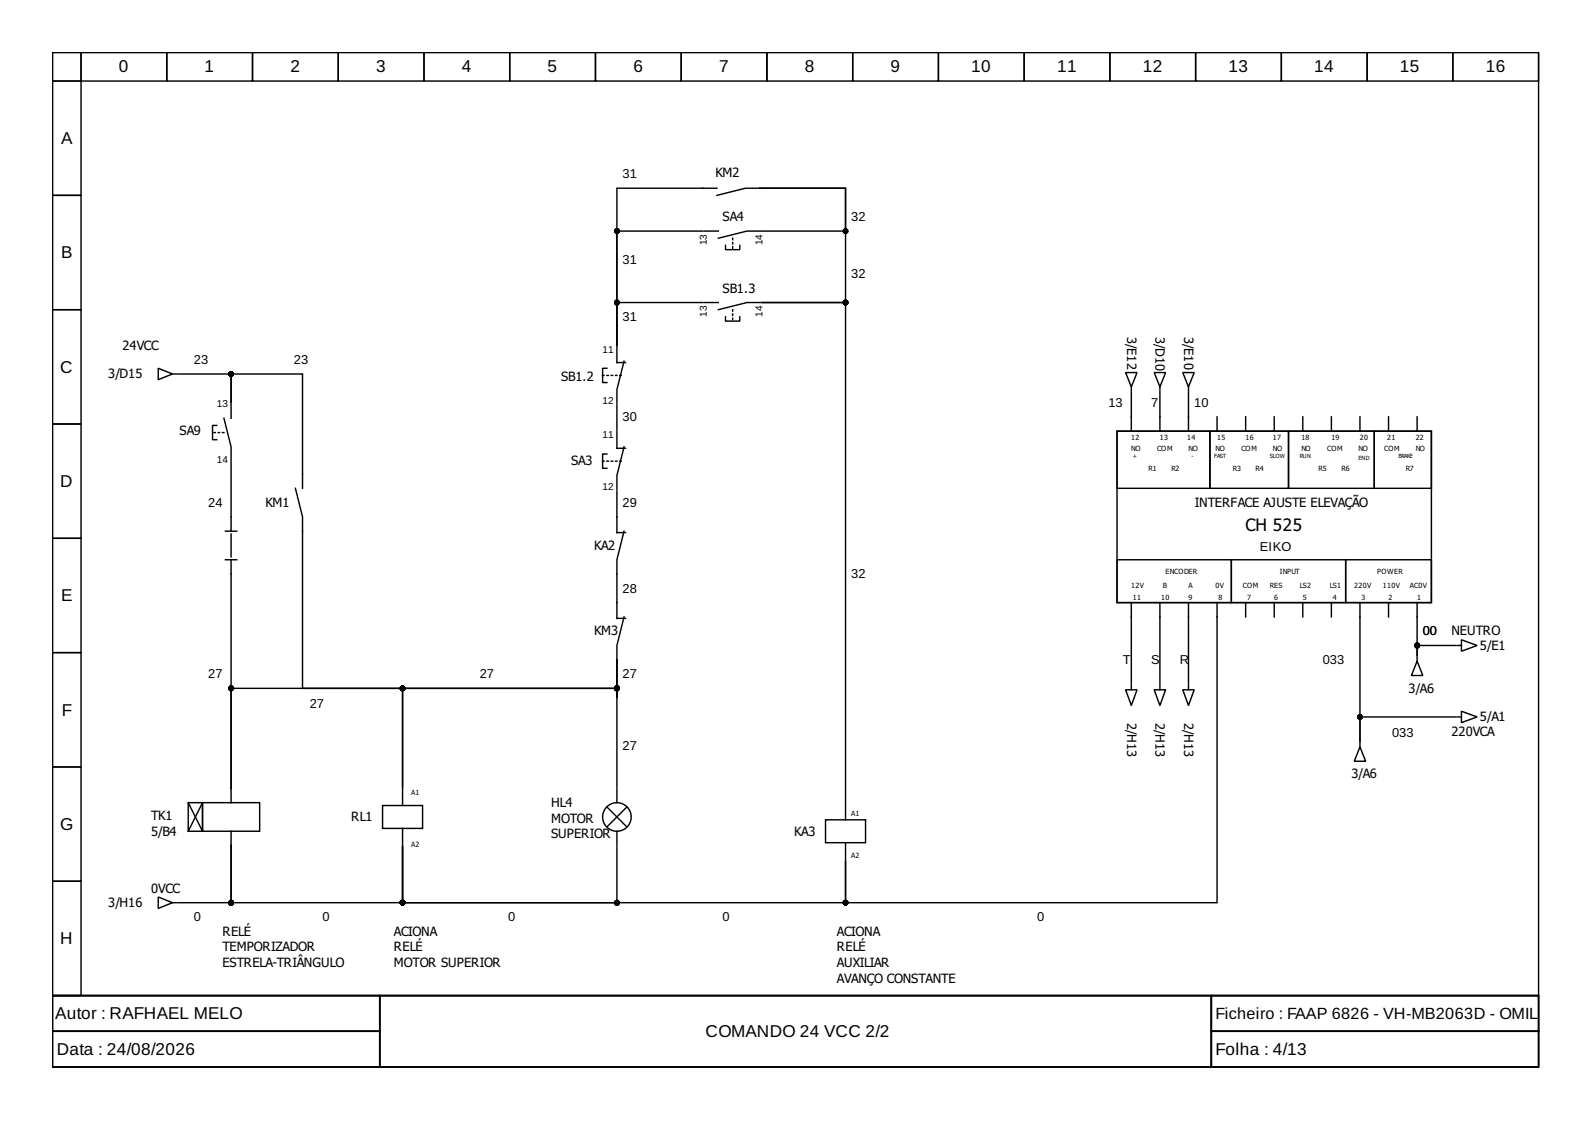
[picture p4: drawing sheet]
<svg xmlns="http://www.w3.org/2000/svg" width="297mm" height="210mm" viewBox="0 0 297 210" stroke-linecap="round" stroke-linejoin="round" font-family="sans-serif">
<g fill="none" stroke="#000" stroke-width=".27">
<path d="M9.8 9.8h277.3v176h-277.3zM9.8 9.8h5.3v5.3h-5.3zM9.8 15.1h5.3v21.4h-5.3zM15.1 9.8h16v5.3h-16zM31.1 9.8h16v5.3h-16zM47.1 9.8h16v5.3h-16zM63.1 9.8h16v5.3h-16zM79.1 9.8h16v5.3h-16zM95.1 9.8h16v5.3h-16zM111.1 9.8h16v5.3h-16zM127.1 9.8h16v5.3h-16zM143.1 9.8h16v5.3h-16z"/>
<path d="M159.1 9.8h16v5.3h-16zM175.1 9.8h16v5.3h-16zM191.1 9.8h16v5.3h-16zM207.1 9.8h16v5.3h-16zM223.1 9.8h16v5.3h-16zM239.1 9.8h16v5.3h-16zM255.1 9.8h16v5.3h-16zM271.1 9.8h16v5.3h-16zM9.8 36.5h5.3v21.3h-5.3zM133.8 35.1h-18.7v29.3M141.8 35.1h-2.7l-5.3 1.4M141.8 35.1h16v21.3h-15.5h15.5v93.1"/>
<path d="M141.8 35.1h16v8h-15.5M9.8 57.8h5.3v21.3h-5.3zM131.1 43.1h-16v21.3M131.1 56.4h-16v8M131.4 56.4h2.6M131.4 43.1h2.6M135.4 59.1v.8h2.6v-.8M135.4 45.8v.8h2.6v-.8M142 56.4h-2.6l-5.4 1.4M142 43.1h-2.6l-5.4 1.3M9.8 79.1h5.3v21.3h-5.3zM29.5 68.7l2.7 1.1-2.7 1z"/>
<path d="M32.2 69.8h.8M33.3 69.8h9.8v5.3v-5.3h13.3v21.3M40.5 79.4h-.8v2.6h.8M41.8 78l1.3 5.4v2.6M43.1 75.4v2.6M113.2 68.7h-.8v2.7h.8M115.1 75.6v4.8M115.1 64.7v2.9h1.6M116.4 67.4l-1.3 5.3v2.7M210 69.5h2.2l-1.1 2.7zM211.1 72.2v.8M211.1 73.2v7.2"/>
<path d="M215.4 69.5h2.1l-1.1 2.7zM216.4 72.2v.8M216.4 73.2v7.2M220.7 69.5h2.1l-1.1 2.7zM221.7 73.2v7.2M221.7 72.2v.8M227.1 77.8v2.6M232.4 77.8v2.6M237.7 77.8v2.6M243.1 77.8v2.6M248.4 77.8v2.4M253.7 77.8v2.6"/>
<path d="M259.1 77.8v2.6M264.4 77.8v2.6M42.1 99.1h2.1M43.1 99.6v4.3M43.1 86.3v12.8M55.1 91.1l1.3 5.3v32h58.7v-5.3M113.2 84.7h-.8v2.7h.8M115.1 91.6v7.8h1.6M115.1 80.7v2.9h1.6M116.4 83.4l-1.3 5.3v2.7M116.4 99.1l-1.3 5.3v11h1.6M208.4 80.4h58.7v32h-58.7z"/>
<path d="M208.4 80.4h17.3v10.7h-17.3zM225.7 80.4h14.7v10.7h-14.7zM240.4 80.4h16v10.7h-16zM256.4 80.4h10.7v10.7h-10.7zM9.8 100.4h5.3v21.4h-5.3zM42.1 104.4h2.1M43.1 104.4v42.7M116.4 115.1l-1.3 5.3v2.7M208.4 104.4h21.3v8h-21.3zM211.1 112.4v15.2M216.4 112.4v15.2M221.7 112.4v15.2"/>
<path d="M227.1 112.4v56h-69.3v-7.7v7.7h-82.7v-10.4M229.7 104.4h21.4v8h-21.4zM232.4 112.4v2.7M237.7 112.4v2.7M243.1 112.4v2.7M248.4 112.4v2.7M251.1 104.4h16v8h-16zM253.7 112.4v25.9v-4.5h17.9M259.1 112.4v2.7M264.4 112.4v9.9v-1.9h7.2M272.7 119.4l2.9 1-2.9 1.1zM9.8 121.8h5.3v21.3h-5.3z"/>
<path d="M115.1 123.1v23.7M115.1 123.1v7.1v-1.8h-40v18.4v-18.4h-32v18.7M210 128.7h2.2l-1.1 2.9zM211.1 127.9v.8M215.4 128.7h2.1l-1.1 2.9zM216.4 127.9v.8M220.7 128.7h2.1l-1.1 2.9zM221.7 127.9v.8M253.7 139.4l1.1 2.6h-2.1zM253.7 138.6v.8M264.4 123.4l1.1 2.6h-2.2zM264.4 122.6v.8"/>
<path d="M271.9 120.4h.8M271.9 133.8h.8M272.7 132.7l2.9 1.1-2.9 1zM9.8 143.1h5.3v21.3h-5.3zM35.1 149.8h2.7v5.3h-2.7zM35.1 149.8l2.7 5.3M37.8 149.8h10.6v5.3h-10.6zM37.8 149.8l-2.7 5.3M43.1 147.1v2.7M43.1 155.1v2.7M43.1 157.8v10.6h-9.8M43.1 157.8v10.6h32v-10.4"/>
<path d="M71.4 150.3h7.4v4.3h-7.4zM75.1 147.1v3.2M75.1 154.6v3.2M75.1 158v10.4h40v-10.4M113.2 150.6l3.8 3.7M115.1 147.1v2.7M115.1 155.1v2.7M117 150.6l-3.8 3.7M154 153h7.5v4.2h-7.5zM157.8 149.8v3.2M157.8 157.2v3.2M9.8 164.4h5.3v21.4h-5.3z"/>
<path d="M29.5 167.4l2.7 1-2.7 1.1zM32.2 168.4h.8M9.8 185.8h277.3v13.3h-277.3zM9.8 185.8h61v6.6h-61zM9.8 192.4h61v6.7h-61zM70.8 185.8h155.2v13.3h-155.2zM226 185.8h61.1v6.6h-61.1zM226 192.4h61.1v6.7h-61.1z"/>
<circle cx="115.1" cy="152.4" r="2.67"/>
</g>
<path d="M136.7 59.6v-2.4M136.7 46.3v-2.4M112.4 70h3.5M39.9 80.7h2.4M112.4 86h3.5" fill="none" stroke="#000" stroke-width=".27" stroke-dasharray=".3 .5"/>
<g fill="#000" stroke="#000" stroke-width=".27">
<circle cx="115.1" cy="56.4" r=".4"/>
<circle cx="115.1" cy="43.1" r=".4"/>
<circle cx="157.8" cy="56.4" r=".4"/>
<circle cx="157.8" cy="43.1" r=".4"/>
<circle cx="43.1" cy="69.8" r=".4"/>
<circle cx="43.1" cy="128.4" r=".4"/>
<circle cx="75.1" cy="128.4" r=".4"/>
<circle cx="115.1" cy="128.4" r=".4"/>
<circle cx="253.7" cy="133.8" r=".4"/>
<circle cx="264.4" cy="120.4" r=".4"/>
<circle cx="43.1" cy="168.4" r=".4"/>
<circle cx="75.1" cy="168.4" r=".4"/>
<circle cx="115.1" cy="168.4" r=".4"/>
<circle cx="157.8" cy="168.4" r=".4"/>
</g>
<g font-size="3.2">
<text x="22.2" y="13.5">0</text>
<text x="38.2" y="13.5">1</text>
<text x="54.2" y="13.5">2</text>
<text x="70.2" y="13.5">3</text>
<text x="86.2" y="13.5">4</text>
<text x="102.2" y="13.5">5</text>
<text x="118.2" y="13.5">6</text>
<text x="134.2" y="13.5">7</text>
<text x="150.2" y="13.5">8</text>
<text x="166.2" y="13.5">9</text>
<text x="181.2" y="13.5">10</text>
<text x="197.2" y="13.5">11</text>
<text x="213.2" y="13.5">12</text>
<text x="229.2" y="13.5">13</text>
<text x="245.2" y="13.5">14</text>
<text x="261.2" y="13.5">15</text>
<text x="277.2" y="13.5">16</text>
<text x="11.4" y="26.9">A</text>
<text x="11.4" y="48.2">B</text>
<text x="11.3" y="69.5">C</text>
<text x="11.3" y="90.8">D</text>
<text x="232.4" y="99.1">CH 525</text>
<text x="11.4" y="112.2">E</text>
<text x="11.5" y="133.5">F</text>
<text x="11.3" y="154.8">G</text>
<text x="11.3" y="176.2">H</text>
<text x="10.3" y="190.2">Autor : RAFHAEL MELO</text>
<text x="10.6" y="196.8">Data : 24/08/2026</text>
<text x="131.6" y="193.5">COMANDO 24 VCC 2/2</text>
<text x="226.8" y="196.8">Folha : 4/13</text>
</g>
<text font-size="3" x="226.8" y="190.1">Ficheiro : FAAP 6826 - VH-MB2063D - OMIL</text>
<g font-size="2.4">
<text x="116.2" y="33.3">31</text>
<text x="133.5" y="33">KM2</text>
<text x="134.8" y="41.3">SA4</text>
<text x="158.8" y="41.3">32</text>
<text x="116.2" y="49.2">31</text>
<text x="158.8" y="51.9">32</text>
<text x="116.2" y="59.9">31</text>
<text x="134.8" y="54.6">SB1.3</text>
<text x="22.9" y="65.2">24VCC</text>
<text x="210.3" y="62.8" transform="rotate(90 210.3 62.8)">3/E12</text>
<text x="215.6" y="62.8" transform="rotate(90 215.6 62.8)">3/D10</text>
<text x="220.9" y="62.8" transform="rotate(90 220.9 62.8)">3/E10</text>
<text x="20.2" y="70.6">3/D15</text>
<text x="36.2" y="67.9">23</text>
<text x="54.8" y="67.9">23</text>
<text x="104.7" y="71.1">SB1.2</text>
<text x="206.8" y="75.9">13</text>
<text x="214.8" y="75.9">7</text>
<text x="222.8" y="75.9">10</text>
<text x="33.5" y="81.2">SA9</text>
<text x="116.2" y="78.6">30</text>
<text x="106.6" y="86.8">SA3</text>
<text x="38.9" y="94.6">24</text>
<text x="49.5" y="94.6">KM1</text>
<text x="116.2" y="94.6">29</text>
<text x="222.9" y="94.6">INTERFACE AJUSTE ELEVAÇÃO</text>
<text x="110.8" y="102.6">KA2</text>
<text x="158.8" y="107.9">32</text>
<text x="235.1" y="102.8">EIKO</text>
<text x="116.2" y="110.6">28</text>
<text x="110.8" y="118.6">KM3</text>
<text x="265.5" y="118.6">00</text>
<text x="270.8" y="118.6">NEUTRO</text>
<text x="209.5" y="123.9">T</text>
<text x="214.8" y="123.9">S</text>
<text x="220.2" y="123.9">R</text>
<text x="246.8" y="123.9">033</text>
<text x="276.1" y="121.2">5/E1</text>
<text x="38.9" y="126.6">27</text>
<text x="89.5" y="126.6">27</text>
<text x="116.2" y="126.6">27</text>
<text x="262.8" y="129.2">3/A6</text>
<text x="57.8" y="132.2">27</text>
<text x="210.3" y="134.8" transform="rotate(90 210.3 134.8)">2/H13</text>
<text x="215.6" y="134.8" transform="rotate(90 215.6 134.8)">2/H13</text>
<text x="220.9" y="134.8" transform="rotate(90 220.9 134.8)">2/H13</text>
<text x="259.7" y="137.5">033</text>
<text x="270.8" y="137.2">220VCA</text>
<text x="276.1" y="134.6">5/A1</text>
<text x="116.2" y="139.9">27</text>
<text x="252.1" y="145.2">3/A6</text>
<text x="28.2" y="153">TK1</text>
<text x="28.2" y="155.9">5/B4</text>
<text x="65.5" y="153.2">RL1</text>
<text x="102.8" y="150.6">HL4</text>
<text x="102.8" y="153.5">MOTOR</text>
<text x="148.2" y="155.9">KA3</text>
<text x="102.8" y="156.4">SUPERIOR</text>
<text x="28.2" y="166.6">0VCC</text>
<text x="20.2" y="169.2">3/H16</text>
<text x="36.2" y="171.9">0</text>
<text x="60.2" y="171.9">0</text>
<text x="94.8" y="171.9">0</text>
<text x="134.8" y="171.9">0</text>
<text x="193.5" y="171.9">0</text>
<text x="41.5" y="174.6">RELÉ</text>
<text x="41.5" y="177.5">TEMPORIZADOR</text>
<text x="73.5" y="174.6">ACIONA</text>
<text x="73.5" y="177.5">RELÉ</text>
<text x="156.2" y="174.6">ACIONA</text>
<text x="156.2" y="177.5">RELÉ</text>
<text x="41.5" y="180.4">ESTRELA-TRIÂNGULO</text>
<text x="73.5" y="180.4">MOTOR SUPERIOR</text>
<text x="156.2" y="180.4">AUXILIAR</text>
<text x="156.2" y="183.4">AVANÇO CONSTANTE</text>
</g>
<g font-size="1.9">
<text x="131.9" y="45.8" transform="rotate(-90 131.9 45.8)">13</text>
<text x="142.3" y="45.8" transform="rotate(-90 142.3 45.8)">14</text>
<text x="131.9" y="59.1" transform="rotate(-90 131.9 59.1)">13</text>
<text x="142.3" y="59.1" transform="rotate(-90 142.3 59.1)">14</text>
<text x="112.4" y="65.8">11</text>
<text x="40.5" y="75.9">13</text>
<text x="112.4" y="75.4">12</text>
<text x="112.4" y="81.8">11</text>
<text x="40.5" y="86.3">14</text>
<text x="112.4" y="91.4">12</text>
</g>
<g font-size="1.3">
<text x="211.1" y="82">12</text>
<text x="216.4" y="82">13</text>
<text x="221.5" y="82">14</text>
<text x="227.1" y="82">15</text>
<text x="232.4" y="82">16</text>
<text x="237.5" y="82">17</text>
<text x="242.8" y="82">18</text>
<text x="248.4" y="82">19</text>
<text x="253.7" y="82">20</text>
<text x="258.8" y="82">21</text>
<text x="264.1" y="82">22</text>
<text x="211.1" y="84.2">NO</text>
<text x="214.3" y="87.9">R1</text>
<text x="215.9" y="84.2">COM</text>
<text x="218.6" y="87.9">R2</text>
<text x="221.7" y="84.2">NO</text>
<text x="226.8" y="84.2">NO</text>
<text x="230" y="87.9">R3</text>
<text x="231.6" y="84.2">COM</text>
<text x="234.3" y="87.9">R4</text>
<text x="237.5" y="84.2">NO</text>
<text x="242.8" y="84.2">NO</text>
<text x="246" y="87.9">R5</text>
<text x="247.6" y="84.2">COM</text>
<text x="250.3" y="87.9">R6</text>
<text x="253.5" y="84.2">NO</text>
<text x="258.3" y="84.2">COM</text>
<text x="262.3" y="87.9">R7</text>
<text x="264.1" y="84.2">NO</text>
<text x="217.5" y="107.1">ENCODER</text>
<text x="238.8" y="107.1">INPUT</text>
<text x="256.9" y="107.1">POWER</text>
<text x="211.1" y="109.8">12V</text>
<text x="211.4" y="111.9">11</text>
<text x="216.7" y="111.9">10</text>
<text x="217" y="109.8">B</text>
<text x="221.7" y="111.9">9</text>
<text x="221.7" y="109.8">A</text>
<text x="226.8" y="109.8">0V</text>
<text x="227.3" y="111.9">8</text>
<text x="231.9" y="109.8">COM</text>
<text x="232.7" y="111.9">7</text>
<text x="236.9" y="109.8">RES</text>
<text x="237.7" y="111.9">6</text>
<text x="242.5" y="109.8">LS2</text>
<text x="243.1" y="111.9">5</text>
<text x="248.1" y="109.8">LS1</text>
<text x="248.7" y="111.9">4</text>
<text x="252.7" y="109.8">220V</text>
<text x="254" y="111.9">3</text>
<text x="258" y="109.8">110V</text>
<text x="259.1" y="111.9">2</text>
<text x="263.1" y="109.8">AC0V</text>
<text x="264.4" y="111.9">1</text>
<text x="76.7" y="148.4">A1</text>
<text x="158.8" y="152.2">A1</text>
<text x="76.7" y="158">A2</text>
<text x="158.8" y="160.2">A2</text>
</g>
<g font-size="1.1">
<text x="211.4" y="85.5">+</text>
<text x="222.3" y="85.5">-</text>
<text x="226.5" y="85.5">FAST</text>
<text x="236.9" y="85.5">SLOW</text>
<text x="242.5" y="85.5">RUN</text>
<text x="253.5" y="85.8">END</text>
<text x="260.9" y="85.5">BRAKE</text>
</g>
</svg>
